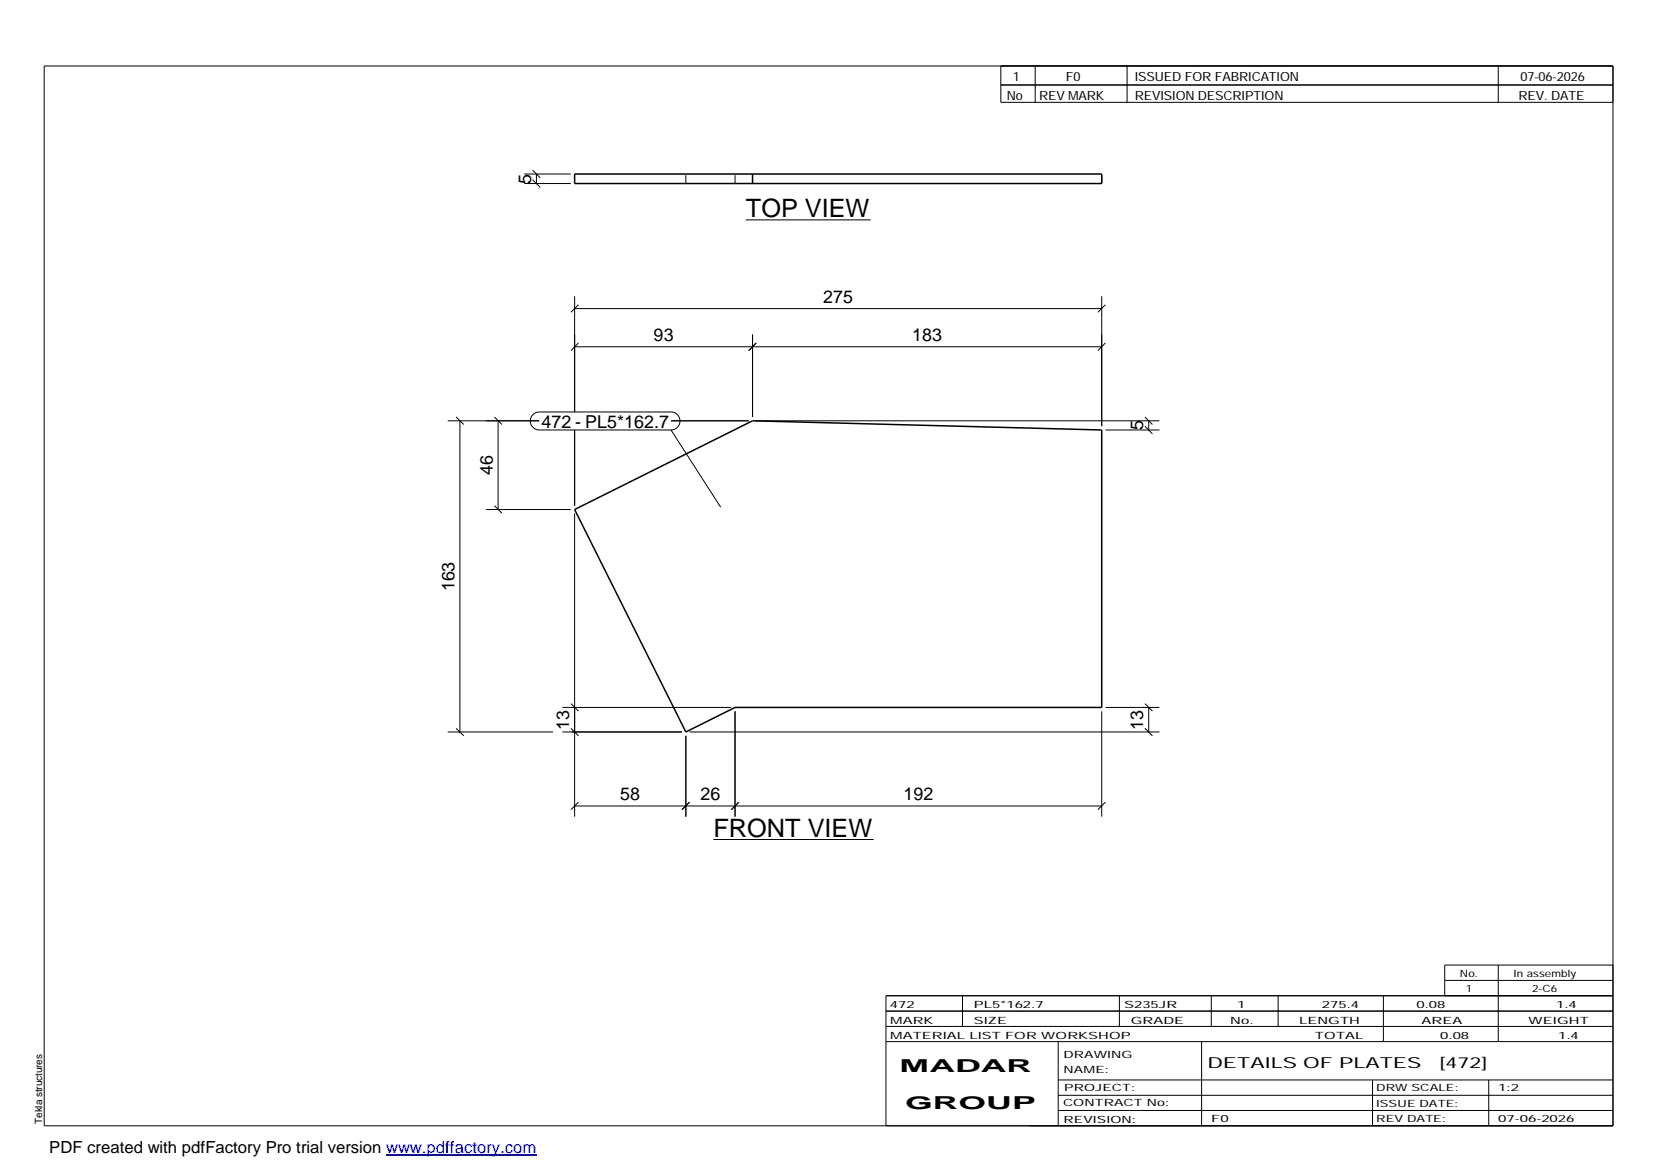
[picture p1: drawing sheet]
<svg xmlns="http://www.w3.org/2000/svg" width="420mm" height="297mm" viewBox="0 0 420 297" stroke-linecap="round" stroke-linejoin="round" font-family="sans-serif">
<path d="M145.9 44.2h133.8v2.4h-133.8zM191.1 44.2v2.4M145.9 129.4l45.2-22.6 88.6 2.4v70.4h-93.1l-12.5 6.2z" fill="none" stroke="#000" stroke-width=".38"/>
<path d="M174.1 46.6v-2.4M186.6 46.6v-2.4M279.7 46.6v-2.4" fill="none" stroke="#000" stroke-width=".25" stroke-dasharray="2.1 2.1" stroke-linecap="butt"/>
<g fill="none" stroke="#000" stroke-width=".25">
<path d="M11.2 16.7h398.3v269.1h-398.3zM254.1 16.7v9.3h155.4M262.8 16.7v9.3M286.1 16.7v9.3M380.4 16.7v9.3M254.1 21.6h155.4M133.1 46.6h11.8M133.1 44.2h11.8M135.2 45.7l2 1.9M135.2 43.2l2 2M136.2 44.2v2.4M189.4 55.8h31.6"/>
<path d="M145.9 75.2v29.4M145.9 78.3h133.8M146.9 77.4l-2 1.9M279.7 75.2v33M280.6 77.4l-1.9 1.9M145.9 88h133.8M146.9 87.1l-2 1.9M191.1 84.9v21M192 87.1l-1.9 1.9M280.6 87.1l-1.9 1.9M113.7 106.8h23.2M115.8 105.9l1.9 1.9"/>
<path d="M116.8 106.8v79M125.5 105.9l1.9 1.9M126.4 106.8v22.6M135.3 105.3l.7-.5 .9-.2h33.4a2.29 2.29 0 0 1 2.3 2.3 2.29 2.29 0 0 1-2.3 2.3h-33.4a2.27 2.27 0 0 1-2.1-1.4 2.27 2.27 0 0 1 .5-2.5zM145.9 109.2v19.2M170.3 106.8h19.8M170.3 109.2l12.7 19.6M192 106.8h102.3M280.7 109.2h13.6M290.7 108.2l1.9 1.9M290.7 105.9l1.9 1.9M291.6 106.8v2.4"/>
<path d="M123.4 129.4h21.5M125.5 128.4l1.9 1.9M145.9 130.3v77M142.8 179.6h42.8M144.9 178.6l2 1.9M280.7 179.6h13.6M290.7 178.6l1.9 1.9M291.6 179.6v6.2M113.7 185.8h26.7M115.8 184.9l1.9 1.9M142.8 185.8h30.3M144.9 184.9l2 1.9"/>
<path d="M174.1 186.8v20.5M175 185.8h119.3M186.6 180.6v26.7M279.7 180.6v26.7M290.7 184.9l1.9 1.9M145.9 204.6h133.8M146.9 203.7l-2 1.9M175 203.7l-1.9 1.9M181.1 213.1h40.7M187.6 203.7l-1.9 1.9M280.6 203.7l-1.9 1.9M224.9 256.7h184.6"/>
<path d="M244.3 252.8v7.8M284.2 252.8v7.8M307.5 252.8v7.8M324.5 252.8v7.8M351.2 252.8v11.6M366.8 248.9h42.7M380.4 245v19.4M409.5 245h-42.7v7.8M409.5 252.8h-184.6v33M224.9 264.4h184.6M224.9 260.6h184.6M268.6 264.4v21.4"/>
<path d="M268.6 274.2h140.9M268.6 278.1h140.9M305.1 264.4v21.4M348.4 274.2v11.6M378 274.2v11.6M268.6 281.9h140.9"/>
</g>
<path d="M98 293.3h38.2" fill="none" stroke="#00f" stroke-width=".3"/>
<g font-size="6.4">
<text x="189.4" y="55.1">TOP VIEW</text>
<text x="181.1" y="212.4">FRONT VIEW</text>
</g>
<g font-size="4.5">
<text x="134.8" y="46.6" transform="rotate(-90 134.8 46.6)">5</text>
<text x="209" y="76.9">275</text>
<text x="165.9" y="86.6">93</text>
<text x="231.6" y="86.6">183</text>
<text x="137.5" y="108.6">472 - PL5*162.7</text>
<text x="290.2" y="109.2" transform="rotate(-90 290.2 109.2)">5</text>
<text x="125.1" y="120.6" transform="rotate(-90 125.1 120.6)">46</text>
<text x="115.4" y="150.1" transform="rotate(-90 115.4 150.1)">163</text>
<text x="144.5" y="185.2" transform="rotate(-90 144.5 185.2)">13</text>
<text x="290.2" y="185.2" transform="rotate(-90 290.2 185.2)">13</text>
<text x="157.5" y="203.2">58</text>
<text x="177.8" y="203.2">26</text>
<text x="229.4" y="203.2">192</text>
<text x="228.4" y="272.3">MADAR</text>
<text x="229.8" y="281.6">GROUP</text>
</g>
<text font-size="4.2" x="12.5" y="292.7">PDF created with pdfFactory Pro trial version www.pdffactory.com</text>
<g font-size="3.9">
<text x="306.5" y="271.3">DETAILS OF PLATES</text>
<text x="365.4" y="271.3">[472]</text>
</g>
<g font-size="3.2">
<text x="257.1" y="20.5">1</text>
<text x="270.6" y="20.5">F0</text>
<text x="288.1" y="20.5">ISSUED FOR FABRICATION</text>
<text x="386" y="20.5">07-06-2026</text>
<text x="255.6" y="25.5">No</text>
<text x="263.8" y="25.5">REV MARK</text>
<text x="288.1" y="25.5">REVISION DESCRIPTION</text>
<text x="385.5" y="25.5">REV. DATE</text>
</g>
<g font-size="2.5">
<text x="370.6" y="247.9">No.</text>
<text x="372.1" y="251.8">1</text>
<text x="384.3" y="247.9">In assembly</text>
<text x="389" y="251.8">2-C6</text>
<text x="225.9" y="255.9">472</text>
<text x="247.3" y="255.9">PL5*162.7</text>
<text x="285.4" y="255.9">S235JR</text>
<text x="314.1" y="255.9">1</text>
<text x="335.6" y="255.9">275.4</text>
<text x="359.6" y="255.9">0.08</text>
<text x="395.1" y="255.9">1.4</text>
<text x="226" y="263.7">MATERIAL LIST FOR WORKSHOP</text>
<text x="226" y="259.9">MARK</text>
<text x="247.2" y="259.9">SIZE</text>
<text x="287.1" y="259.9">GRADE</text>
<text x="312.3" y="259.9">No.</text>
<text x="329.8" y="259.9">LENGTH</text>
<text x="333.8" y="263.7">TOTAL</text>
<text x="360.9" y="259.9">AREA</text>
<text x="365.6" y="263.7">0.08</text>
<text x="388.1" y="259.9">WEIGHT</text>
<text x="395.6" y="263.7">1.4</text>
<text x="270" y="268.5">DRAWING</text>
<text x="270" y="272.5">NAME:</text>
<text x="269.9" y="280.9">CONTRACT No:</text>
<text x="270.2" y="277">PROJECT:</text>
<text x="349.4" y="277.1">DRW SCALE:</text>
<text x="349.4" y="281">ISSUE DATE:</text>
<text x="380.4" y="277.1">1:2</text>
<text x="10.7" y="285.4" transform="rotate(-90 10.7 285.4)">Tekla structures</text>
<text x="270" y="285">REVISION:</text>
<text x="307.5" y="284.8">F0</text>
<text x="349.4" y="284.8">REV DATE:</text>
<text x="380.4" y="284.8">07-06-2026</text>
</g>
</svg>
